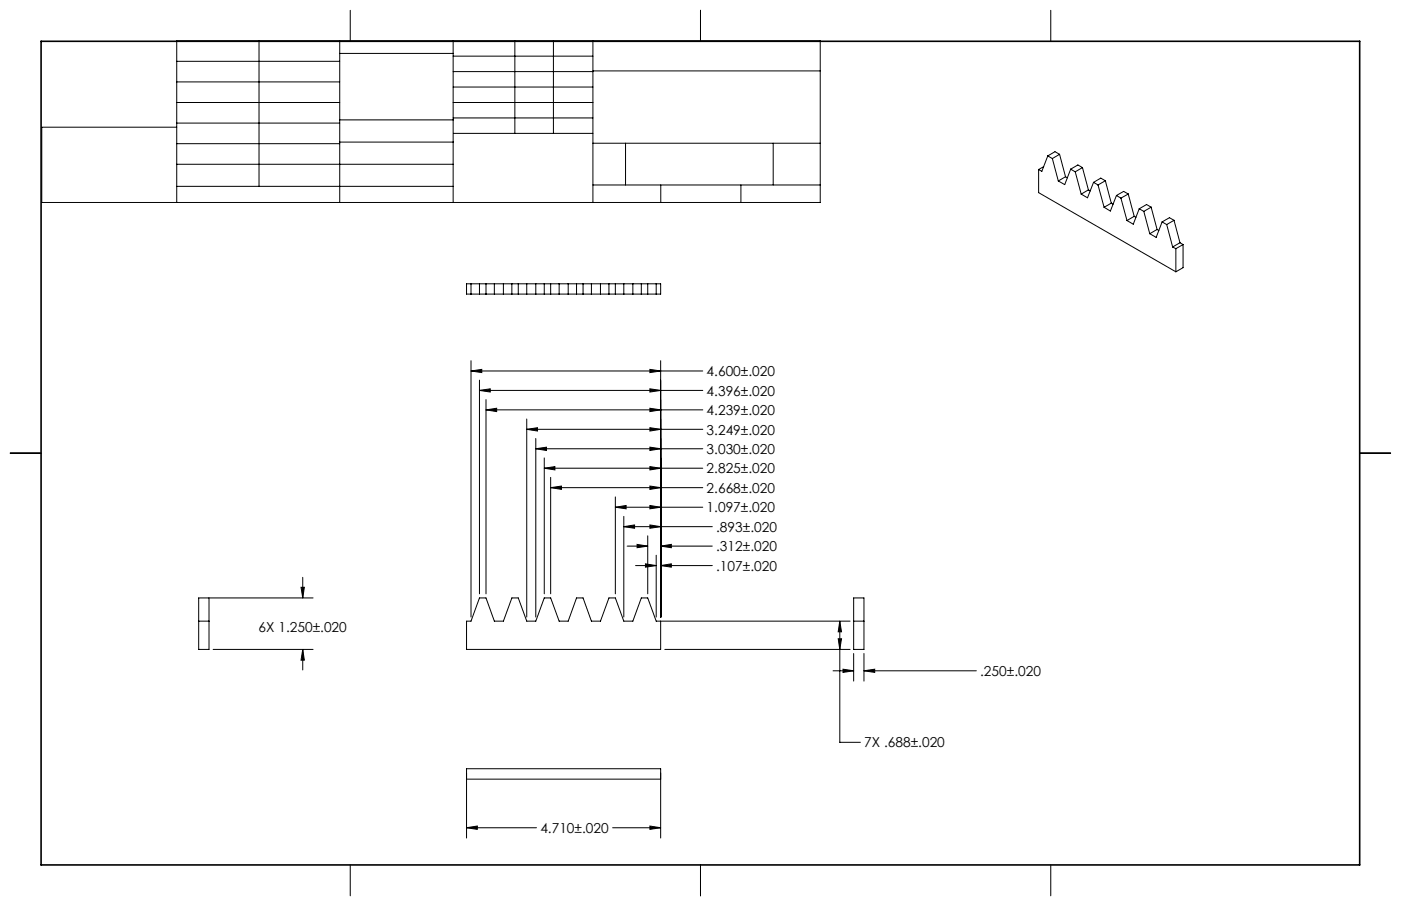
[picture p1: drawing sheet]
<svg xmlns="http://www.w3.org/2000/svg" width="432mm" height="279mm" viewBox="0 0 432 279" stroke-linecap="round" stroke-linejoin="round" font-family="sans-serif">
<g fill="none" stroke="#000" stroke-width=".31">
<path d="M54.5 18.9h50.2M79.8 12.6v44.9M104.7 12.6v49.8M104.7 16.5h35M108 3.2v9.5M139.7 12.6v49.8M139.7 17.3h43M158.7 12.6v28.5M170.6 12.6v28.5M182.7 12.6v49.8M215.9 3.2v9.5M323.8 3.2v9.5"/>
<path d="M54.5 39.2h-41.6v23.2h239.9v-49.8h-198.3v49.8M54.5 38h50.2M54.5 31.6h50.2M54.5 25.3h50.2M104.7 37h35.1M139.7 26.8h43M139.7 22.1h43M139.7 31.6h43M139.7 36.4h43M182.7 21.9h70.1M54.5 57.5h85.2M54.5 50.7h85.2"/>
<path d="M54.5 44.3h50.2M104.7 43.8h35.1M139.8 41.1h42.9M182.7 57h70.1M182.7 44.2h70.1M192.8 44.2v12.8M203.7 57v5.4M228.4 57v5.4M238.3 44.2v12.8M320.1 52.3v7.1l42.3 24.4M321.7 51.4l-1.6 .9M322.9 48.1l-1.8 4.7-1-.5"/>
<path d="M322.9 48.1l1.4 .8M324.3 48.9l1.9 6.9M326.6 47.6l-2.3 1.3M326.6 47.6l1.8 6.9M326.6 47.6l-1.4-.8-2.3 1.3M328.4 54.5l-2.2 1.3M328.4 54.5l.6 .3M330 52.2l-1.8 4.7-2-1.1M330 52.2l1.4 .8M331.4 53l1.8 6.9M333.6 51.7l-1.4-.8-2.2 1.3M333.6 51.7l-2.2 1.3"/>
<path d="M333.6 51.7l1.9 6.9M335.5 58.6l-2.3 1.3M335.5 58.6l.5 .3M337 56.2l-1.8 4.8-2-1.1M337 56.2l1.4 .8M338.4 57l1.9 6.9M340.7 55.7l-1.4-.8-2.3 1.3M340.7 55.7l-2.3 1.3M340.7 55.7l1.8 7M347.7 59.8l-2.2 1.3M347.7 59.8l1.9 6.9M347.7 59.8l-1.4-.8-2.2 1.3"/>
<path d="M342.5 62.7l-2.2 1.2M342.5 62.7l.6 .3M344.1 60.3l-1.9 4.8-1.9-1.2M344.1 60.3l1.4 .8M345.5 61.1l1.8 6.9M349.6 66.7l-2.3 1.3M349.6 66.7l.5 .3M351.1 64.4l-1.8 4.7-2-1.1M351.1 64.4l1.4 .8M352.5 65.2l1.9 6.9M354.8 63.9l-1.4-.8-2.3 1.3M354.8 63.9l-2.3 1.3"/>
<path d="M354.8 63.9l1.8 6.9M356.6 70.8l-2.2 1.3M356.6 70.8l.6 .3M358.2 68.4l1.4 .9M358.2 68.4l-1.9 4.8-1.9-1.1M359.6 69.3l1.8 6.9M361.4 76.2l1 .5M361.8 67.9l1.9 7M361.8 67.9l-2.2 1.4M361.8 67.9l-1.4-.8-2.2 1.3M362.4 76.7v7.1M363.7 74.9l-2.3 1.3"/>
<path d="M363.7 74.9l.9 .5M364.6 75.4v7.1l-2.2 1.3M364.6 75.4l-2.2 1.3M143.8 87.5h59.8v3.2h-59.8zM145.2 87.5v3.2M147.8 87.5v3.2M149.8 87.5v3.2M152.4 87.5v3.2M155.2 87.5v3.2M157.8 87.5v3.2M159.7 87.5v3.2M162.3 87.5v3.2"/>
<path d="M165.1 87.5v3.2M167.7 87.5v3.2M169.7 87.5v3.2M172.3 87.5v3.2M175.1 87.5v3.2M177.7 87.5v3.2M179.7 87.5v3.2M182.3 87.5v3.2M185.1 87.5v3.2M187.7 87.5v3.2M189.7 87.5v3.2M192.3 87.5v3.2"/>
<path d="M195.1 87.5v3.2M197.7 87.5v3.2M199.6 87.5v3.2M202.2 87.5v3.2M145.2 111.2v79.1M145.2 114.4h71.4M145.2 114.4l3.3-.5v1zM147.8 117.2v65.9M200.3 113.9l3.3 .5-3.3 .5zM200.3 119.9l3.3 .5-3.3 .5zM203.6 111.2v79.1M3.1 139.7h9.6"/>
<path d="M147.8 120.4h68.8M147.8 120.4l3.3-.5v1zM149.8 123.2v59.9M149.8 126.4h66.8M149.8 126.4l3.3-.5v1zM162.3 129.2v61.1M162.3 132.4h54.3M162.3 132.4l3.4-.5v1zM165.1 135.2v55.1M165.1 138.4h51.5M165.1 138.4l3.3-.5v1zM200.3 131.9l3.3 .5-3.3 .5z"/>
<path d="M200.3 137.9l3.3 .5-3.3 .5zM200.3 125.9l3.3 .5-3.3 .5zM419.1 139.7h9.5M167.7 141.2v41.9M167.7 144.4h48.9M167.7 144.4l3.3-.5v1zM169.7 147.2v35.9M169.7 150.4h46.9M169.7 150.4l3.3-.5v1zM189.7 153.2v29.9M189.7 156.4h26.9M189.7 156.4l3.3-.5v1z"/>
<path d="M192.3 159.2v31.1M200.3 155.9l3.3 .5-3.3 .5zM200.3 149.9l3.3 .5-3.3 .5zM200.3 143.9l3.3 .5-3.3 .5zM93.3 178v6.4M192.3 162.4h27.2M192.3 162.4l3.3-.5v1zM193.3 168.4h6.3M195.9 174.4h6.3M196.4 167.9l3.2 .5-3.2 .5zM198.9 173.9l3.3 .5-3.3 .5zM199.6 165.2v17.9"/>
<path d="M200.3 161.9l3.3 .5-3.3 .5zM202.2 171.2v19.1M203.6 174.4h15.9M203.6 168.4h15.9M203.6 174.4l3.3-.5v1zM203.6 168.4l3.3-.5v1zM61.2 191.6h3.2M92.8 181.1h1l-.5 3.3zM96.5 184.4h-35.3v15.9h3.2v-15.9M258.3 197h1.1l-.6 3.3zM258.8 191.6v37.3h6.4M258.8 191.6l.6 3.2h-1.1z"/>
<path d="M262 191.6h-59.8l-2.6-7.2h-1.9l-2.6 7.2h-2.8l-2.6-7.2h-2l-2.6 7.2h-2.8l-2.6-7.2h-2l-2.6 7.2h-2.8l-2.6-7.2h-2l-2.6 7.2h-2.8l-2.6-7.2h-1.9l-2.6 7.2h-2.8l-2.6-7.2h-2l-2.6 7.2h-1.4v8.7h59.8v-8.7M263.1 184.4h3.2v15.9h-3.2zM263.1 191.6h3.2M65.7 200.3h30.8M93.3 200.3l.5 3.3h-1zM93.3 200.3v6.3M204.9 200.3h57.1M256.8 206.9h6.3M259.8 206.4l3.3 .5-3.3 .5zM263.1 201.5v8.5M266.3 201.5v8.5M266.3 206.9h34.6"/>
<path d="M266.3 206.9l3.3-.5v1zM143.8 258.4v-21.3h59.8v21.3M143.8 255.3h21.5M143.8 255.3l3.3-.6v1.1zM143.8 240.3h59.8M188.8 255.3h14.8M200.3 254.7l3.3 .6-3.3 .5zM108 266.7v9.6M215.9 266.7v9.6M323.8 266.7v9.6"/>
</g>
<path d="M12.7 12.7h406.4v254h-406.4z" fill="none" stroke="#000" stroke-width=".5"/>
<path d="M258.3 197h1.1l-.6 3.3zM258.8 191.6l.6 3.2h-1.1zM203.6 174.4l3.3-.5v1zM198.9 173.9l3.3 .5-3.3 .5zM203.6 168.4l3.3-.5v1zM196.4 167.9l3.2 .5-3.2 .5zM200.3 161.9l3.3 .5-3.3 .5zM192.3 162.4l3.3-.5v1zM200.3 155.9l3.3 .5-3.3 .5zM189.7 156.4l3.3-.5v1zM200.3 149.9l3.3 .5-3.3 .5zM169.7 150.4l3.3-.5v1zM200.3 131.9l3.3 .5-3.3 .5zM162.3 132.4l3.4-.5v1zM200.3 137.9l3.3 .5-3.3 .5zM165.1 138.4l3.3-.5v1zM200.3 143.9l3.3 .5-3.3 .5zM167.7 144.4l3.3-.5v1zM200.3 125.9l3.3 .5-3.3 .5zM149.8 126.4l3.3-.5v1zM200.3 113.9l3.3 .5-3.3 .5zM145.2 114.4l3.3-.5v1zM200.3 119.9l3.3 .5-3.3 .5zM147.8 120.4l3.3-.5v1zM259.8 206.4l3.3 .5-3.3 .5zM266.3 206.9l3.3-.5v1zM200.3 254.7l3.3 .6-3.3 .5zM143.8 255.3l3.3-.6v1.1zM93.3 200.3l.5 3.3h-1zM92.8 181.1h1l-.5 3.3z" fill="#000"/>
<g font-size="4.2">
<text x="217.8" y="116">4.600±.020</text>
<text x="217.8" y="122">4.396±.020</text>
<text x="217.8" y="128">4.239±.020</text>
<text x="217.8" y="134">3.249±.020</text>
<text x="217.8" y="140">3.030±.020</text>
<text x="217.8" y="146">2.825±.020</text>
<text x="217.8" y="152">2.668±.020</text>
<text x="217.8" y="158">1.097±.020</text>
<text x="220.7" y="164">.893±.020</text>
<text x="220.7" y="170">.312±.020</text>
<text x="220.7" y="176">.107±.020</text>
<text x="79.7" y="194.9">6X 1.250±.020</text>
<text x="302.1" y="208.5">.250±.020</text>
<text x="266.4" y="230.5">7X .688±.020</text>
<text x="166.5" y="256.8">4.710±.020</text>
</g>
</svg>
